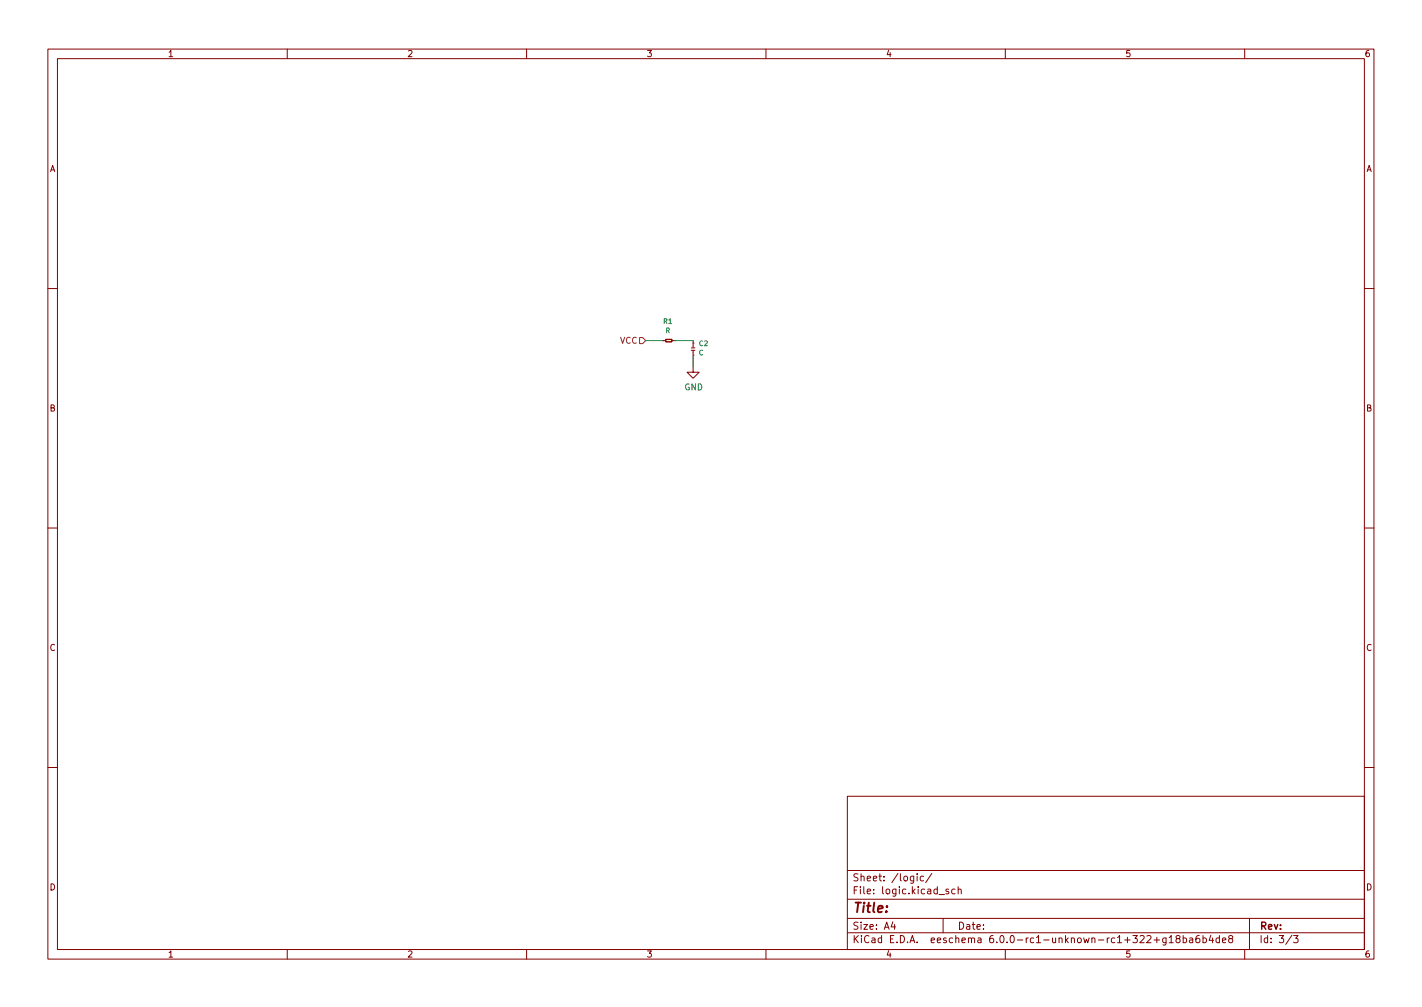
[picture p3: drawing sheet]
<svg xmlns="http://www.w3.org/2000/svg" width="297mm" height="210mm" viewBox="0 0 297 210" stroke-linecap="round" stroke-linejoin="round" font-family="sans-serif">
<g fill="none" stroke="#840000" stroke-width=".21">
<path d="M10 10.2h277v190.1h-277zM12 12.2h273v186.1h-273zM60 10.2v2M110 10.2v2M160 10.2v2M210 10.2v2M260 10.2v2M10 60.2h2M138.4 71.1h.1M138.4 71.1h.7M139.1 70.9h1.2v.5h-1.2zM140.3 71.1h.7"/>
<path d="M141 71.1h.1M144.4 72.6h.8M144.4 73.1h.8M144.8 71.6h.1M144.8 74.2h.1M144.8 76.4v1.3h1.2l-1.2 1.3-1.3-1.3h1.3M144.8 71.6v.9M144.8 73.1v1.1M285 60.2h2M10 110.2h2M285 110.2h2M10 160.2h2"/>
<path d="M177 166.3h108v32h-108zM285 160.2h2M60 198.3v2M110 198.3v2M160 198.3v2M177 194.8h108M177 191.8h108M177 187.8h108M177 181.8h108M186.5 192.5l-.4 1h1M186.9 193v1M190.9 182.9v1.2l-.3 .3h-.4"/>
<path d="M190.9 183l-.5-.1-.3 .3 .2 .7h.6M191.6 182.4v.2M191.6 182.9v1M192.9 183l-.4-.1-.3 .3 .2 .7h.5M194.6 182.4l-1.2 1.9M196.1 186.8h1.2M197 191.8v3M198.1 185.7l-.3-.1-.2 .2v.3l.5 .1v.4h-.5M199.5 185.7l-.4-.1-.3 .3 .1 .7h.6M200.1 185.8l.3-.2 .3 .1 .1 .9M200.1 185.1v1.5M210 198.3v2"/>
<path d="M241.1 196.3h1.1M243.6 195.8v1.2l-.3 .3h-.4M243.6 195.9l-.5-.1-.2 .3 .1 .7h.6M244.2 195.8l.4-.5v1.5M244.2 196.8h.9M245.9 196l-.3-.3 .1-.2 .2-.2 .5 .1 .1 .2-.1 .2-.6 .2-.2 .3 .1 .4 .2 .1h.3l.3-.3-.1-.4-.2-.1M247.1 195.9l.5-.1 .3 .3-.2 .7h-.6M247.1 195.3v1.5M248.5 195.9h.6v.9M249.1 196.2l-.5 .1-.2 .2 .2 .3h.5M250.5 195.3l-.4 .1a1.01 1.01 0 0 0 0 1.4l.5-.1v-.5l-.2-.3-.5 .1-.1 .2M251.3 195.9l.4-.1 .3 .3-.1 .7h-.6"/>
<path d="M251.3 195.3v1.5M252.9 195.3l-.3 1h.9M253.3 195.8v1M254.7 195.9l-.4-.1-.3 .3 .1 .7h.6M254.7 195.3v1.5M255.4 196.3l.7-.1-.1-.3-.4-.1-.2 .2v.8h.6M256.9 196l-.3-.3 .1-.2 .2-.2 .5 .1 .1 .2-.1 .2-.6 .2-.2 .3 .1 .4 .2 .1h.3l.3-.3-.1-.4-.2-.1M260 198.3v2M261 191.8v6.5M269.9 195.3l-1.3 1.9M270.2 195.3h1l-.6 .6 .5 .1v.7l-.2 .1-.7-.1"/>
</g>
<path d="M139.1 70.9h1.2v.5h-1.2z" fill="#ffffc2" stroke="#ffffc2" stroke-width=".21"/>
<path d="M133.6 70.5h.6l.7 .6-.7 .6h-.6z" fill="none" stroke="#725600" stroke-width=".21"/>
<path d="M134.9 71.1h3.5M141 71.1h3.8v.5M144.8 74.2v2.2" fill="none" stroke="#009600" stroke-width=".21"/>
<text font-size="2.8" fill="#840000" x="178" y="190.6">Title:</text>
<g font-size="2.1" fill="#840000">
<text x="178" y="184">Sheet: /logic/</text>
<text x="178" y="186.7">File: logic.kicad_sch</text>
<text x="178" y="196.9">KiCad E.D.A. eeschema 6.0.0-rc1-unknown-rc1+322+g18ba6b4de8</text>
<text x="178" y="194.1">Size: A4</text>
<text x="200" y="194.1">Date:</text>
<text x="263" y="194.1">Rev:</text>
<text x="263" y="196.9">Id: 3/3</text>
</g>
<g font-size="1.8" fill="#840000">
<text x="35" y="11.9">1</text>
<text x="85" y="11.9">2</text>
<text x="135" y="11.9">3</text>
<text x="185" y="11.9">4</text>
<text x="235" y="11.9">5</text>
<text x="285" y="11.9">6</text>
<text x="10.3" y="35.9">A</text>
<text x="285.3" y="35.9">A</text>
<text x="10.3" y="85.9">B</text>
<text x="285.3" y="85.9">B</text>
<text x="10.3" y="135.9">C</text>
<text x="285.3" y="135.9">C</text>
<text x="10.3" y="185.9">D</text>
<text x="285.3" y="185.9">D</text>
<text x="35" y="199.9">1</text>
<text x="85" y="199.9">2</text>
<text x="135" y="199.9">3</text>
<text x="185" y="199.9">4</text>
<text x="235" y="199.9">5</text>
<text x="285" y="199.9">6</text>
</g>
<text font-size="1.8" fill="#725600" x="129.5" y="71.7">VCC</text>
<text font-size="1.8" fill="#006464" x="142.9" y="81.5">GND</text>
<g font-size="1.4" fill="#006464">
<text x="138.6" y="67.6">R1</text>
<text x="139" y="69.5">R</text>
<text x="146" y="74.2">C</text>
<text x="146" y="72.2">C2</text>
</g>
</svg>
